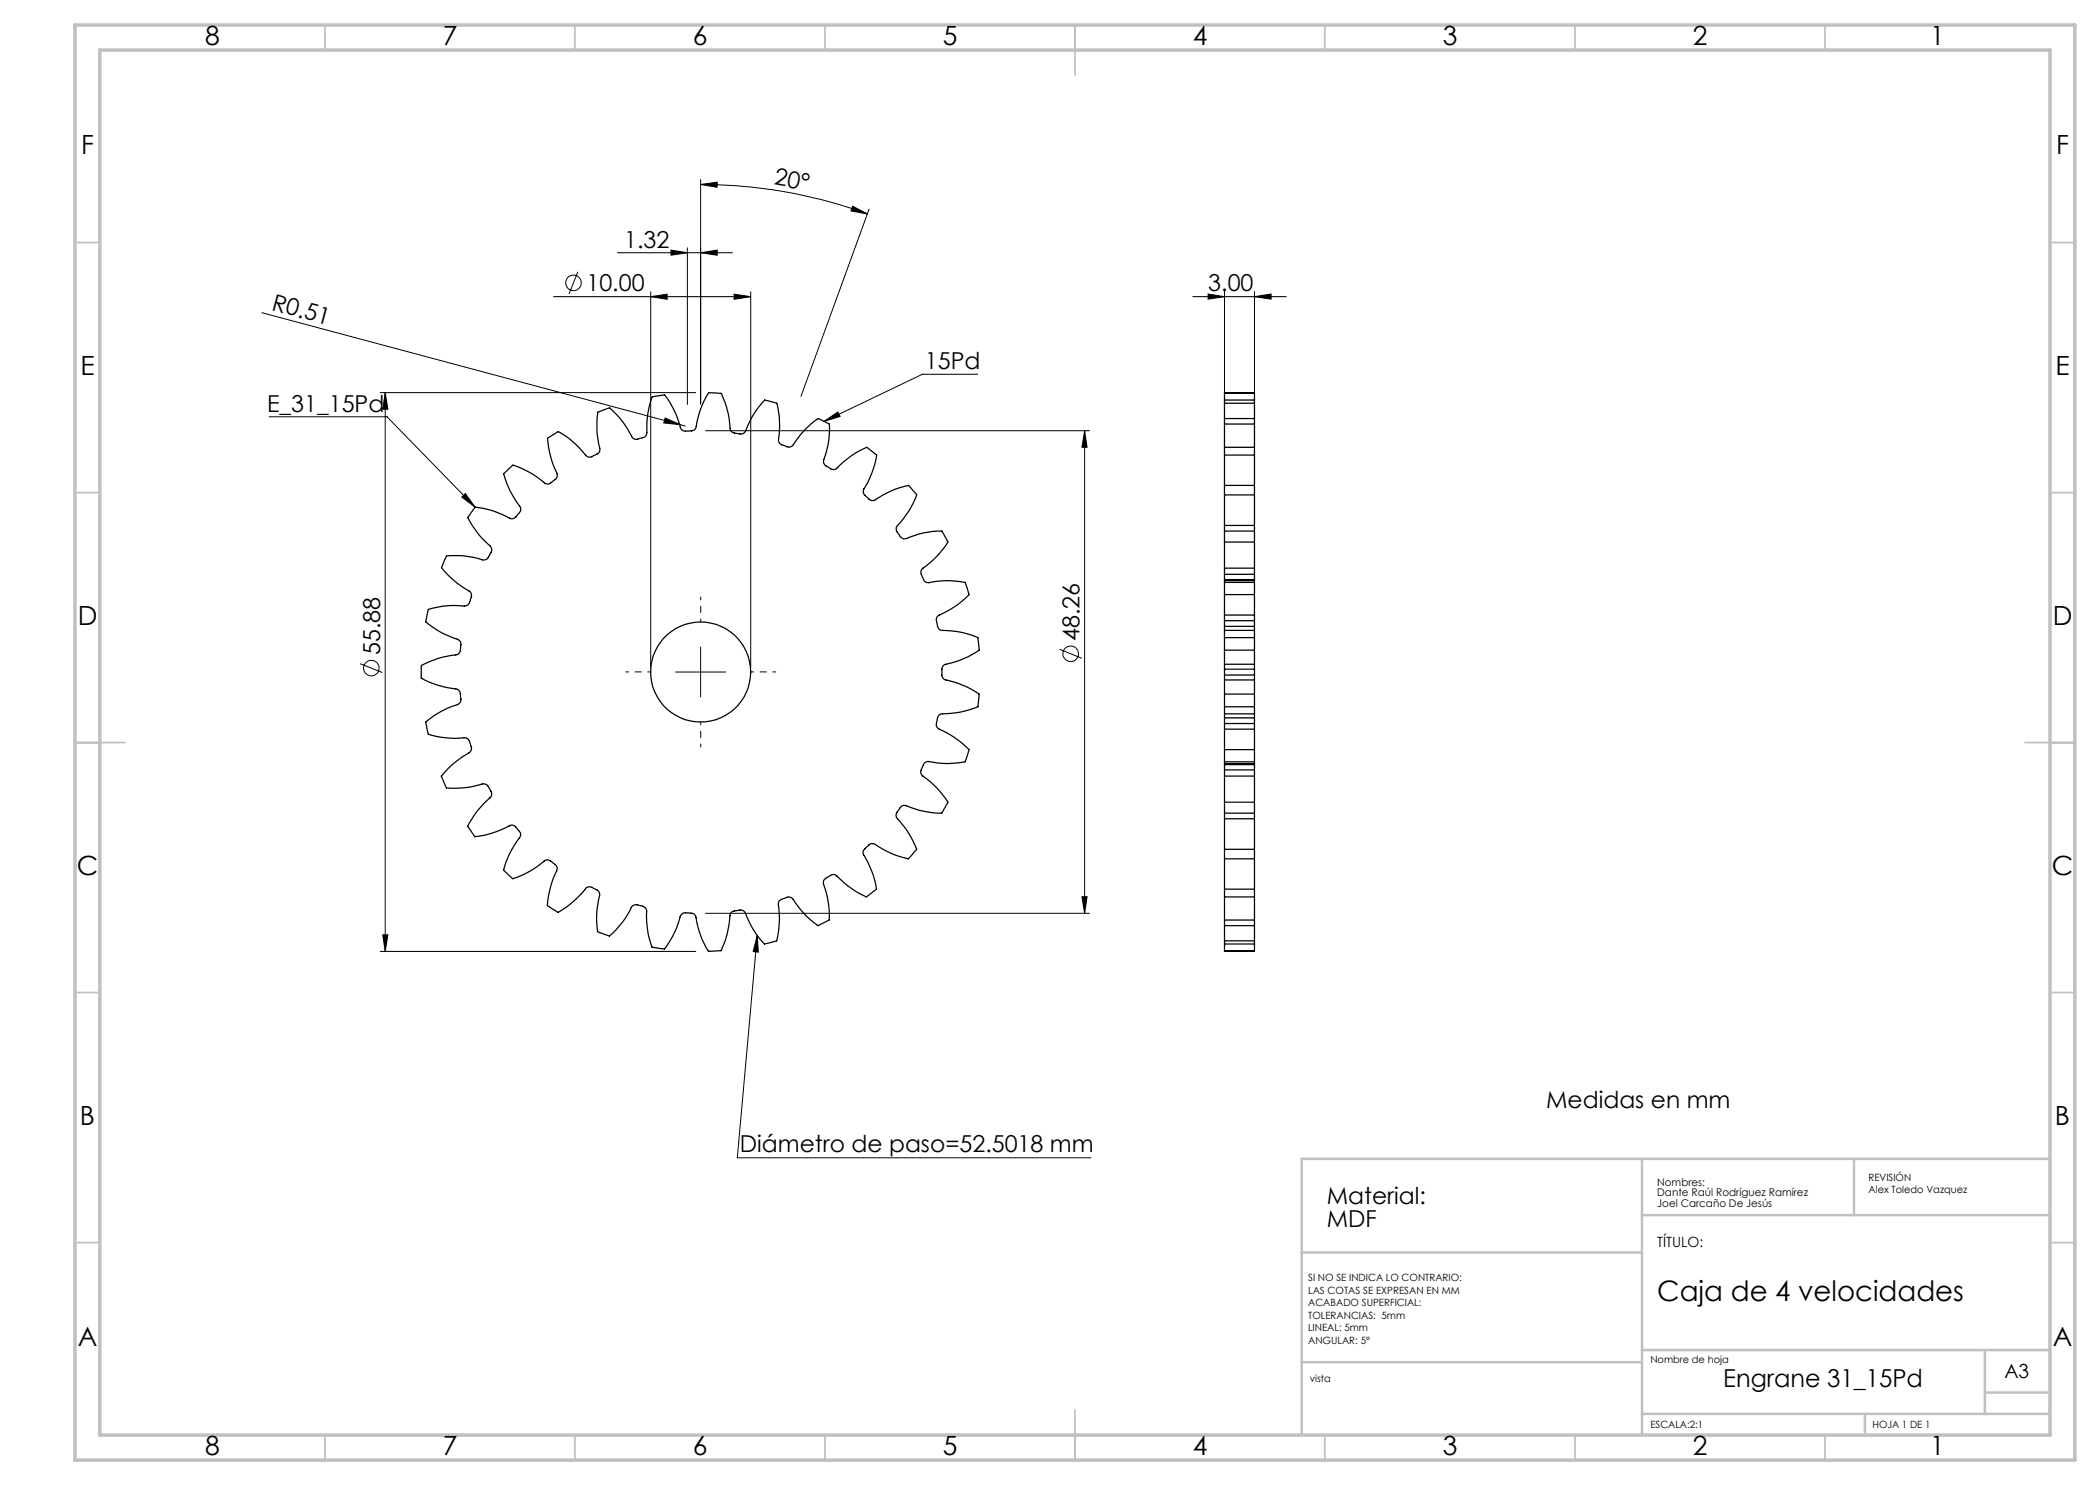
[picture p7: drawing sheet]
<svg xmlns="http://www.w3.org/2000/svg" width="420mm" height="297mm" viewBox="0 0 420 297" stroke-linecap="round" stroke-linejoin="round" font-family="sans-serif">
<g fill="none" stroke="#c0c0c0" stroke-width=".35">
<path d="M65 5v5M115 5v5M165 5v5M215 5v10M265 5v5M315 5v5M365 5v5M15 48.5h5M410 48.5h5M15 98.5h5M410 98.5h5M15 148.5h10"/>
<path d="M405 148.5h10M15 198.5h5M410 198.5h5M15 248.5h5M410 248.5h5M65 287v5M115 287v5M165 287v5M215 282v10M265 287v5M315 287v5M365 287v5"/>
</g>
<path d="M328.4 231.8v55.2M370.8 231.8v11.2M410 231.8h-149.6v55.2M260.4 250.5h68M328.4 243h81.6M260.4 272.4h68M328.4 270h81.6M397 270v12.8M397 278.5h13M328.4 282.8h81.6M373 282.8v4.2" fill="none" stroke="#c0c0c0" stroke-width=".5"/>
<path d="M15 5h400v287h-400zM20 10h390v277h-390z" fill="none" stroke="#c0c0c0" stroke-width=".7"/>
<g fill="none" stroke="#000" stroke-width=".2">
<path d="M140.1 35.9v44.9M140.1 36.9l3.3-.5v1.1zM140.1 36.9a97 97 0 0 1 33.4 5.9M110.7 59.3h39.4M115.6 54.4l-1.8 4.4M123.5 50.5h23M130.1 59.3l3.3-.5v1.1zM130.1 58.3v75.1M134.2 50l3.3 .5-3.3 .5zM137.5 49.6v31.3M140.1 50.5l3.3-.5v1zM146.8 58.8l3.3 .5-3.3 .6z"/>
<path d="M150.1 58.3v75.1M170.5 41.2l3 1.6-3.3-.6zM173.8 41.8l-13.6 37.5M238.5 59.3h18.7M241.6 58.8l3.3 .5-3.3 .5zM244.9 58.3v75.1M250.9 59.3l3.3-.5v1zM250.9 58.3v75.1M52.4 62.5l83.7 22.4M76.1 78.5h63M77 78.5v111.8M77 78.5l.6 3.3h-1z"/>
<path d="M195.5 74.9h-11l-19.7 9.4M53.8 83.4h23.6l17.6 18M92.4 99.4l.7-.7 1.9 2.7zM133 83.6l3.1 1.3-3.3-.3zM136.1 84.9l1 .3M141.1 86.1h76.8M164.8 84.3l2.8-1.9 .4 .9zM216.9 86.1v96.6M216.9 86.1l.5 3.4h-1zM72 132.7l4.5 1.8M135.1 134.4h10M140.1 129.4v10"/>
<path d="M211.9 129.9l4.5 1.8M216.4 179.3h1l-.5 3.4zM76.1 190.3h63M76.6 187h1l-.6 3.3zM141.1 182.7h76.8M151.4 187.1l.3 3.3-1.1-.1zM151.4 187.1l-3.9 44.5h70.7"/>
<circle cx="114.7" cy="56.6" r="1.55"/>
<circle cx="74.3" cy="133.6" r="1.56"/>
<circle cx="214.1" cy="130.7" r="1.56"/>
</g>
<path d="M130.1 134.4h-5M140.1 124.4v-5M150.1 134.4h5M140.1 144.4v5" fill="none" stroke="#000" stroke-width=".2" stroke-dasharray="15.2 1.3 1.3 1.3" stroke-dashoffset="14.6"/>
<g fill="#000">
<path d="M133 83.6l3.1 1.3-3.3-.3z"/>
<path d="M130.1 59.3l3.3-.5v1.1zM146.8 58.8l3.3 .5-3.3 .6zM134.2 50l3.3 .5-3.3 .5zM140.1 50.5l3.3-.5v1z"/>
<path d="M170.5 41.2l3 1.6-3.3-.6zM140.1 36.9l3.3-.5v1.1z"/>
<path d="M250.9 59.3l3.3-.5v1zM241.6 58.8l3.3 .5-3.3 .5z"/>
<path d="M92.4 99.4l.7-.7 1.9 2.7zM164.8 84.3l2.8-1.9 .4 .9zM151.4 187.1l.3 3.3-1.1-.1z"/>
<path d="M216.4 179.3h1l-.5 3.4zM216.9 86.1l.5 3.4h-1zM76.6 187h1l-.6 3.3zM77 78.5l.6 3.3h-1z"/>
</g>
<g fill="none" stroke="#000" stroke-width=".25">
<path d="M244.9 78.7v1.3M244.9 78.7v-.1h6v.1M244.9 78.7h6M250.9 78.7v1.3M100.7 94.8l1.9-1.8a21.6 21.6 0 0 1 6.7 3.8 2.97 2.97 0 0 0 1.8-.9 1.01 1.01 0 0 0 .3-1.3 18.9 18.9 0 0 1-1.9-6.9l2.2-1.4a21.5 21.5 0 0 1 5.8 5.1 2.84 2.84 0 0 0 1.9-.6 .92 .92 0 0 0 .5-1.2 17.6 17.6 0 0 1-.3-7.2l2.3-.8a19.6 19.6 0 0 1 4.6 6 2.16 2.16 0 0 0 2.1-.1 .91 .91 0 0 0 .8-1 18.2 18.2 0 0 1 1-7.1l2.5-.4a19 19 0 0 1 3.3 6.8 1.95 1.95 0 0 0 1.9 .4 .98 .98 0 0 0 1.1-.9 17.4 17.4 0 0 1 2.5-6.7l2.6 .1a19.3 19.3 0 0 1 1.8 7.3 2.21 2.21 0 0 0 1.8 .8 1.06 1.06 0 0 0 1.3-.7 17.4 17.4 0 0 1 3.7-6.1l2.5 .6a19.6 19.6 0 0 1 .3 7.6 2.38 2.38 0 0 0 1.7 1.2 1.09 1.09 0 0 0 1.3-.5 17.4 17.4 0 0 1 4.9-5.2l2.3 1.1a20.1 20.1 0 0 1-1.2 7.5 1.89 1.89 0 0 0 1.3 1.4 1.09 1.09 0 0 0 1.4-.1 17.9 17.9 0 0 1 6-4.1l1.9 1.5a20.6 20.6 0 0 1-2.6 7.1 1.84 1.84 0 0 0 1 1.6 1.04 1.04 0 0 0 1.4 .2 18.1 18.1 0 0 1 6.6-2.8l1.6 1.9a20.7 20.7 0 0 1-4 6.4 2.44 2.44 0 0 0 .9 2.1l.4 .2h.6a17.5 17.5 0 0 1 7.2-1.5l1.2 2.2a22 22 0 0 1-5.3 5.6 3.1 3.1 0 0 0 .6 2.2l.6 .3a20.5 20.5 0 0 1 7.5 0l.8 2.4a20.5 20.5 0 0 1-6.2 4.3 2.03 2.03 0 0 0-.1 1.9 1.02 1.02 0 0 0 1 1 17.4 17.4 0 0 1 7.1 1.4l.2 2.5a19.4 19.4 0 0 1-6.9 3 2.62 2.62 0 0 0-.5 2.2l.2 .4 .4 .4a18.1 18.1 0 0 1 6.8 2.8l-.2 2.6a23 23 0 0 1-7.6 1.5 3.2 3.2 0 0 0-.6 2.5l.2 .3a20.5 20.5 0 0 1 6.2 4.2l-.8 2.5a19.2 19.2 0 0 1-7.5-.1 2.02 2.02 0 0 0-1.2 1.5 1.04 1.04 0 0 0 .3 1.4 17.7 17.7 0 0 1 5 5.2l-1.3 2.2a19 19 0 0 1-7.4-1.5 2.48 2.48 0 0 0-1.6 1.5l-.1 .5 .2 .5a18.1 18.1 0 0 1 3.9 6.3l-1.6 1.9a19.3 19.3 0 0 1-6.9-3.1 2.5 2.5 0 0 0-2 1.2l-.2 .5 .1 .5a19.1 19.1 0 0 1 2.6 6.9l-2 1.6a22.1 22.1 0 0 1-6.3-4.5 1.47 1.47 0 0 0-1.4 .5l-.2 .1a1.11 1.11 0 0 0-.7 1.4 18.6 18.6 0 0 1 1.1 7.1l-2.2 1.1a20.7 20.7 0 0 1-5.2-5.5 1.92 1.92 0 0 0-1.9 .2 1.02 1.02 0 0 0-.8 1.2 18.5 18.5 0 0 1-.4 7.2l-2.4 .6a21.9 21.9 0 0 1-4.1-6.6 3.2 3.2 0 0 0-2.3 .1l-.5 .5a21.3 21.3 0 0 1-1.8 7.3l-2.5 .1a19.2 19.2 0 0 1-2.6-7 2.17 2.17 0 0 0-1.9-.6 1.1 1.1 0 0 0-1.2 .7 18.1 18.1 0 0 1-3.1 6.5l-2.5-.4a20.4 20.4 0 0 1-1.1-7.4 2 2 0 0 0-1.7-1 1.08 1.08 0 0 0-1.3 .5 17.2 17.2 0 0 1-4.4 5.7l-2.4-.9a19.4 19.4 0 0 1 .4-7.5 2.52 2.52 0 0 0-1.7-1.4h-.5l-.5 .2a19.1 19.1 0 0 1-5.6 4.9l-2.1-1.4a20.8 20.8 0 0 1 1.9-7.3 1.93 1.93 0 0 0-1.2-1.5 1 1 0 0 0-1.4-.1 18 18 0 0 1-6.2 3.6l-1.9-1.8a20.4 20.4 0 0 1 3.4-6.8 2.14 2.14 0 0 0-.9-1.7 1.08 1.08 0 0 0-1.4-.3 19.3 19.3 0 0 1-6.8 2.2l-1.5-2.1a22.9 22.9 0 0 1 4.8-6.1 2.97 2.97 0 0 0-1.2-2.4h-.3a20.1 20.1 0 0 1-7.5 .8l-1-2.3a21.6 21.6 0 0 1 5.8-4.9 1.91 1.91 0 0 0-.2-2 1.07 1.07 0 0 0-1.1-.8 18.5 18.5 0 0 1-7.1-.7l-.5-2.5a20.1 20.1 0 0 1 6.6-3.6 1.88 1.88 0 0 0 .3-2 1.08 1.08 0 0 0-.9-1 18.8 18.8 0 0 1-7-2.2l.1-2.5a18.8 18.8 0 0 1 7.2-2.2 1.88 1.88 0 0 0 .6-1.8 .99 .99 0 0 0-.6-1.3 17.6 17.6 0 0 1-6.3-3.4l.5-2.5a19.5 19.5 0 0 1 7.5-.7 2.1 2.1 0 0 0 1-1.7 1.03 1.03 0 0 0-.4-1.3 17.9 17.9 0 0 1-5.5-4.7l1-2.3a20.1 20.1 0 0 1 7.5 .8 2.02 2.02 0 0 0 1.3-1.4 1.04 1.04 0 0 0-.1-1.4 18.1 18.1 0 0 1-4.4-5.7l1.4-2.1a22.9 22.9 0 0 1 7.4 2.3 2.81 2.81 0 0 0 1.7-1.8v-.4a21 21 0 0 1-3.4-6.7zM244.9 99v6.1M244.9 97.1v1.9M244.9 91v6.1M244.9 89.5v1.5M244.9 84.8v4.7M244.9 83.7v1.1M244.9 80.6v3.1"/>
<path d="M244.9 80v.6M244.9 99h6M244.9 97.1h6M244.9 91h6M244.9 89.5h6M244.9 84.8h6M244.9 83.7h6M244.9 80.6h6M244.9 80h6M250.9 99v6.1M250.9 97.1v1.9M250.9 91v6.1"/>
<path d="M250.9 89.5v1.5M250.9 84.8v4.7M250.9 83.7v1.1M250.9 80.6v3.1M250.9 80v.6M244.9 118.9v4.1M244.9 116.5v2.4M244.9 116.1v.4M244.9 108.4v5.2M244.9 106.2v2.2M244.9 115.9v.2M244.9 114.9v1"/>
<path d="M244.9 113.6v1.3M244.9 105.1v1.1M244.9 116.1h6M244.9 118.9h6M244.9 116.5h6M244.9 108.4h6M244.9 113.6h6M244.9 106.2h6M244.9 115.9h6M244.9 114.9h6M244.9 105.1h6M250.9 118.9v4.1"/>
<path d="M250.9 116.5v2.4M250.9 116.1v.4M250.9 108.4v5.2M250.9 106.2v2.2M250.9 115.9v.2M250.9 114.9v1M250.9 113.6v1.3M250.9 105.1v1.1M244.9 127.5v2.5M244.9 130v2.9M244.9 138.8v2.6M244.9 136v2.8"/>
<path d="M244.9 126.1v1.4M244.9 132.9v.9M244.9 135v1M244.9 125.3v.8M244.9 133.8v1.2M244.9 123v1.1M244.9 124.1v1.2M244.9 126.1h6M244.9 127.5h6M244.9 130h6M244.9 132.9h6M244.9 138.8h6"/>
<path d="M244.9 136h6M244.9 123h6M244.9 133.8h6M244.9 135h6M244.9 125.3h6M244.9 124.1h6M250.9 127.5v2.5M250.9 130v2.9M250.9 138.8v2.6M250.9 136v2.8M250.9 126.1v1.4M250.9 132.9v.9"/>
<path d="M250.9 135v1M250.9 125.3v.8M250.9 133.8v1.2M250.9 123v1.1M250.9 124.1v1.2M244.9 141.4v1.4M244.9 145.8v4.1M244.9 149.9v2.5M244.9 152.4v.3M244.9 155.2v5.2M244.9 142.8v.8M244.9 144.7v1.1"/>
<path d="M244.9 143.6v1.1M244.9 152.7v.2M244.9 152.9v1.1M244.9 154v1.2M244.9 142.8h6M244.9 152.7h6M244.9 141.4h6M244.9 149.9h6M244.9 145.8h6M244.9 152.4h6M244.9 155.2h6M244.9 143.6h6"/>
<path d="M244.9 144.7h6M244.9 152.9h6M244.9 154h6M250.9 141.4v1.4M250.9 145.8v4.1M250.9 149.9v2.5M250.9 152.4v.3M250.9 155.2v5.2M250.9 142.8v.8M250.9 144.7v1.1M250.9 143.6v1.1M250.9 152.7v.2"/>
<path d="M250.9 152.9v1.1M250.9 154v1.2M244.9 160.4v2.2M244.9 169.9v1.9M244.9 163.8v6.1M244.9 162.6v1.2M244.9 177.8v1.6M244.9 171.8v6M244.9 179.4v4.6M244.9 162.6h6M244.9 160.4h6M244.9 171.8h6"/>
<path d="M244.9 169.9h6M244.9 163.8h6M244.9 177.8h6M244.9 179.4h6M250.9 160.4v2.2M250.9 169.9v1.9M250.9 163.8v6.1M250.9 162.6v1.2M250.9 177.8v1.6M250.9 171.8v6M250.9 179.4v4.6M244.9 184v1.1"/>
<path d="M244.9 185.1v3.1M244.9 188.2v.6M244.9 188.8v1.3M244.9 190.1v.1h6v-.1M244.9 184h6M244.9 185.1h6M244.9 188.2h6M244.9 188.8h6M244.9 190.1h6M250.9 184v1.1M250.9 185.1v3.1M250.9 188.2v.6"/>
<path d="M250.9 188.8v1.3"/>
<circle cx="140.1" cy="134.4" r="10"/>
</g>
<text font-size="5.6" x="331.5" y="260.1">Caja de 4 velocidades</text>
<g font-size="5.3">
<text x="41" y="9">8</text>
<text x="88.5" y="9">7</text>
<text x="138.5" y="9">6</text>
<text x="188.5" y="9">5</text>
<text x="238.5" y="9">4</text>
<text x="288.5" y="9">3</text>
<text x="338.5" y="9">2</text>
<text x="386" y="9">1</text>
<text x="16.2" y="30.7">F</text>
<text x="411.2" y="30.7">F</text>
<text x="16.1" y="75">E</text>
<text x="411.1" y="75">E</text>
<text x="15.5" y="125">D</text>
<text x="410.5" y="125">D</text>
<text x="15.4" y="175">C</text>
<text x="410.4" y="175">C</text>
<text x="16" y="225">B</text>
<text x="411" y="225">B</text>
<text x="15.5" y="269.2">A</text>
<text x="410.5" y="269.2">A</text>
<text x="41" y="291">8</text>
<text x="88.5" y="291">7</text>
<text x="138.5" y="291">6</text>
<text x="188.5" y="291">5</text>
<text x="238.5" y="291">4</text>
<text x="288.5" y="291">3</text>
<text x="338.5" y="291">2</text>
<text x="386" y="291">1</text>
</g>
<text font-size="4.9" x="344.7" y="277.3">Engrane 31_15Pd</text>
<g font-size="4.7">
<text x="154.7" y="36.9" transform="rotate(11 154.7 36.9)">20°</text>
<text x="124.8" y="49.5">1.32</text>
<text x="117.3" y="58.3">10.00</text>
<text x="241.7" y="58.3">3.00</text>
<text x="54.2" y="61.9" transform="rotate(15 54.2 61.9)">R0.51</text>
<text x="185" y="73.8">15Pd</text>
<text x="53.4" y="82.3">E_31_15Pd</text>
<text x="76" y="131" transform="rotate(-90 76 131)">55.88</text>
<text x="215.9" y="128.2" transform="rotate(-90 215.9 128.2)">48.26</text>
<text x="309.2" y="221.7">Medidas en mm</text>
<text x="148" y="230.5">Diámetro de paso=52.5018 mm</text>
<text x="265.3" y="240.8">Material:</text>
<text x="265.3" y="245.3">MDF</text>
</g>
<text font-size="3.9" x="400.9" y="275.5">A3</text>
<text font-size="2.8" x="331.5" y="249.4">TÍTULO:</text>
<g font-size="2.1">
<text x="331.5" y="237.2">Nombres:</text>
<text x="331.5" y="239.3">Dante Raúl Rodríguez Ramírez</text>
<text x="331.5" y="241.4">Joel Carcaño De Jesús</text>
</g>
<g font-size="2">
<text x="373.7" y="236.1">REVISIÓN</text>
<text x="373.7" y="238.6">Alex Toledo Vazquez</text>
<text x="261.6" y="256.3">SI NO SE INDICA LO CONTRARIO:</text>
<text x="261.6" y="258.8">LAS COTAS SE EXPRESAN EN MM</text>
<text x="261.6" y="261.3">ACABADO SUPERFICIAL:</text>
<text x="261.6" y="263.8">TOLERANCIAS: 5mm</text>
<text x="261.6" y="266.3">LINEAL: 5mm</text>
<text x="261.6" y="268.8">ANGULAR: 5°</text>
<text x="330.1" y="272.5">Nombre de hoja</text>
<text x="262" y="276.4">vista</text>
<text x="330.1" y="285.6">ESCALA:2:1</text>
<text x="374.5" y="285.6">HOJA 1 DE 1</text>
</g>
</svg>
